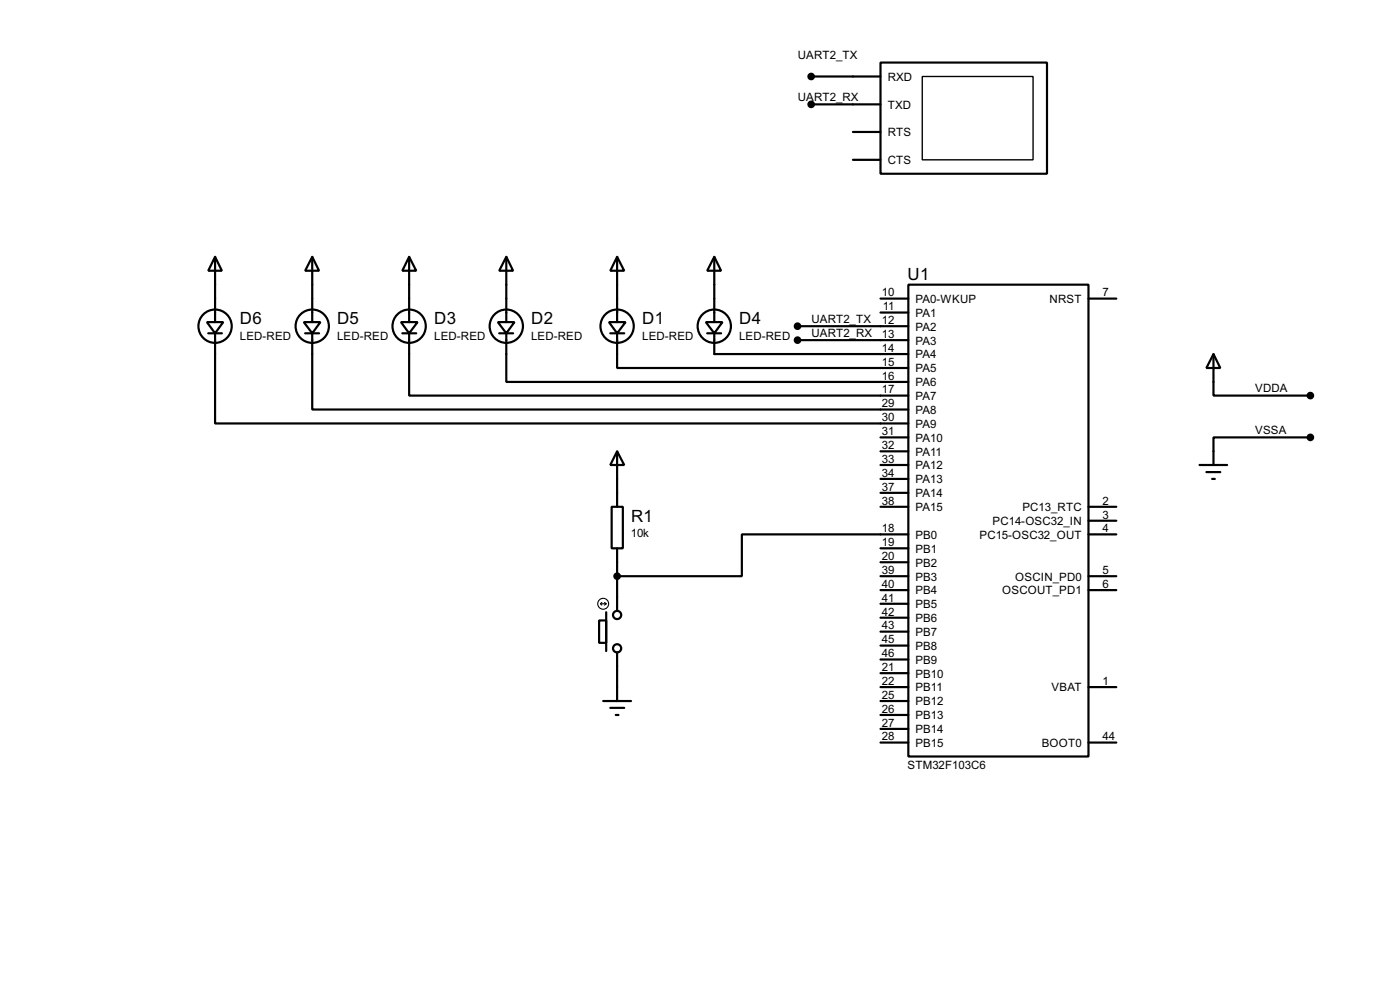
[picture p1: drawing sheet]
<svg xmlns="http://www.w3.org/2000/svg" width="256mm" height="180mm" viewBox="0 0 256 180" stroke-linecap="round" stroke-linejoin="round" font-family="sans-serif">
<g fill="none" stroke="#000" stroke-width=".4">
<path d="M148.6 14h12.7M148.6 19.1h12.7M161.3 11.5h30.5v20.3h-30.5zM156.3 24.2h5M156.3 29.3h5M37.9 59h3l-1.5 2zM39.4 47l1.3 2.6h-2.5zM39.4 47v12M55.7 59h3l-1.5 2zM57.2 47l1.3 2.6h-2.6zM57.2 47v12M73.5 59h3l-1.5 2z"/>
<path d="M75 47l1.3 2.6h-2.6zM75 47v12M91.2 59h3.1l-1.5 2zM92.8 47l1.2 2.6h-2.5zM92.8 47v12M111.6 59h3l-1.5 2zM113.1 47l1.3 2.6h-2.6zM113.1 47v12M129.3 59h3.1l-1.5 2zM130.9 47l1.2 2.6h-2.5zM130.9 47v12M146.1 59.7h20.3"/>
<path d="M161.3 54.7h5.1M161.3 57.2h5.1M166.4 52.1h33v86.4h-33zM199.4 54.7h5.1M38.2 61h2.5M39.4 61v16.5h127M55.9 61h2.6M57.2 61v14h109.2M73.7 61h2.6M75 61v11.4h91.4M91.5 61h2.5M92.8 61v8.9h73.6"/>
<path d="M111.8 61h2.6M113.1 61v6.4h53.3M129.6 61h2.5M130.9 61v3.8h35.5M146.1 62.3h20.3M222.3 64.8l1.3 2.6h-2.6zM222.3 64.8v7.6h17.8M112.1 92.8h2v7.6h-2zM113.1 82.6l1.3 2.5h-2.6zM113.1 82.6v10.2M161.3 80.1h5.1M161.3 82.6h5.1"/>
<path d="M161.3 85.1h5.1M161.3 87.7h5.1M161.3 90.2h5.1M161.3 92.8h5.1M166.4 97.8h-30.5v7.7h-22.8M199.4 97.8h5.1M199.4 92.8h5.1M199.4 95.3h5.1M219.8 85.1h5M221 86.4h2.6M222.1 87.7h.5M240.1 80.1h-17.8v5"/>
<path d="M109.8 113.6h1.3v4.1h-1.3zM111.1 112.1v7.1M113.1 100.4v11.4M113.1 119.4v8.9M161.3 105.5h5.1M161.3 108h5.1M161.3 118.2h5.1M161.3 100.4h5.1M161.3 102.9h5.1M161.3 110.5h5.1M161.3 113.1h5.1M161.3 115.6h5.1"/>
<path d="M199.4 105.5h5.1M199.4 108h5.1M110.5 128.3h5.1M111.8 129.6h2.6M112.8 130.9h.5M161.3 135.9h5.1M161.3 120.7h5.1M161.3 123.2h5.1M161.3 125.8h5.1M161.3 128.3h5.1M161.3 130.9h5.1M161.3 133.4h5.1"/>
<path d="M199.4 135.9h5.1M199.4 125.8h5.1"/>
<circle cx="39.4" cy="59.7" r="3.1"/>
<circle cx="57.2" cy="59.7" r="3.1"/>
<circle cx="74.9" cy="59.7" r="3.1"/>
<circle cx="92.7" cy="59.7" r="3.1"/>
<circle cx="113" cy="59.7" r="3.1"/>
<circle cx="130.8" cy="59.7" r="3.1"/>
<circle cx="113" cy="118.7" r=".75"/>
<circle cx="113" cy="112.6" r=".75"/>
</g>
<g fill="#000" stroke="#000" stroke-width=".4">
<circle cx="148.6" cy="14" r=".5"/>
<circle cx="148.6" cy="19.1" r=".5"/>
<circle cx="146.1" cy="59.7" r=".5"/>
<circle cx="146.1" cy="62.3" r=".5"/>
<circle cx="240" cy="72.4" r=".5"/>
<circle cx="240" cy="80.1" r=".5"/>
<circle cx="113" cy="105.5" r=".5"/>
</g>
<g fill="none" stroke="#000" stroke-width=".2">
<path d="M110 110.5h1.1M110 110.5l.3 .3M110.3 110.3l-.3 .2M110.8 110.3l.3 .2M111.1 110.5l-.3 .3"/>
<circle cx="110.5" cy="110.5" r="1"/>
</g>
<path d="M169 14h20.3v15.3h-20.3z" fill="none" stroke="#000" stroke-width=".25"/>
<g font-size="3.5">
<text x="166.3" y="51.3">U1</text>
<text x="44" y="59.3">D6</text>
<text x="61.8" y="59.3">D5</text>
<text x="79.6" y="59.3">D3</text>
<text x="97.3" y="59.3">D2</text>
<text x="117.7" y="59.3">D1</text>
<text x="135.4" y="59.3">D4</text>
<text x="115.6" y="95.5">R1</text>
</g>
<g font-size="2.4">
<text x="146.1" y="10.9">UART2_TX</text>
<text x="162.6" y="14.8">RXD</text>
<text x="146.1" y="18.5">UART2_RX</text>
<text x="162.6" y="19.9">TXD</text>
<text x="162.6" y="25">RTS</text>
<text x="162.6" y="30">CTS</text>
<text x="148.6" y="59.1">UART2_TX</text>
<text x="161.6" y="54.3">10</text>
<text x="161.6" y="59.3">12</text>
<text x="161.7" y="56.8">11</text>
<text x="167.7" y="55.4">PA0-WKUP</text>
<text x="167.7" y="58">PA1</text>
<text x="192.3" y="55.4">NRST</text>
<text x="202" y="54.3">7</text>
<text x="43.9" y="62.3">LED-RED</text>
<text x="61.7" y="62.3">LED-RED</text>
<text x="79.5" y="62.3">LED-RED</text>
<text x="97.3" y="62.3">LED-RED</text>
<text x="117.6" y="62.3">LED-RED</text>
<text x="135.4" y="62.3">LED-RED</text>
<text x="148.6" y="61.7">UART2_RX</text>
<text x="161.6" y="61.9">13</text>
<text x="161.6" y="64.4">14</text>
<text x="167.7" y="60.5">PA2</text>
<text x="167.7" y="63.1">PA3</text>
<text x="167.7" y="65.6">PA4</text>
<text x="161.6" y="67">15</text>
<text x="161.6" y="69.5">16</text>
<text x="161.6" y="72">17</text>
<text x="167.7" y="68.1">PA5</text>
<text x="167.7" y="70.7">PA6</text>
<text x="229.9" y="71.8">VDDA</text>
<text x="161.6" y="74.6">29</text>
<text x="161.6" y="77.1">30</text>
<text x="167.7" y="73.2">PA7</text>
<text x="167.7" y="75.8">PA8</text>
<text x="161.6" y="79.7">31</text>
<text x="161.6" y="82.2">32</text>
<text x="167.7" y="78.3">PA9</text>
<text x="167.7" y="80.8">PA10</text>
<text x="167.7" y="83.4">PA11</text>
<text x="229.9" y="79.5">VSSA</text>
<text x="161.6" y="84.7">33</text>
<text x="161.6" y="87.3">34</text>
<text x="161.6" y="89.8">37</text>
<text x="167.7" y="85.9">PA12</text>
<text x="167.7" y="88.5">PA13</text>
<text x="161.6" y="92.4">38</text>
<text x="167.7" y="91">PA14</text>
<text x="167.7" y="93.6">PA15</text>
<text x="187.3" y="93.6">PC13_RTC</text>
<text x="202" y="92.4">2</text>
<text x="202" y="94.9">3</text>
<text x="115.6" y="98.4">10k</text>
<text x="161.6" y="97.4">18</text>
<text x="161.6" y="100">19</text>
<text x="167.7" y="98.6">PB0</text>
<text x="167.7" y="101.2">PB1</text>
<text x="179.4" y="98.6">PC15-OSC32_OUT</text>
<text x="181.8" y="96.1">PC14-OSC32_IN</text>
<text x="202" y="97.4">4</text>
<text x="161.6" y="102.5">20</text>
<text x="161.6" y="105.1">39</text>
<text x="161.6" y="107.6">40</text>
<text x="167.7" y="103.7">PB2</text>
<text x="167.7" y="106.3">PB3</text>
<text x="186" y="106.3">OSCIN_PD0</text>
<text x="202" y="105.1">5</text>
<text x="202" y="107.6">6</text>
<text x="161.6" y="110.1">41</text>
<text x="161.6" y="112.7">42</text>
<text x="167.7" y="108.8">PB4</text>
<text x="167.7" y="111.3">PB5</text>
<text x="167.7" y="113.9">PB6</text>
<text x="183.6" y="108.8">OSCOUT_PD1</text>
<text x="161.6" y="117.8">45</text>
<text x="161.6" y="115.2">43</text>
<text x="167.7" y="119">PB8</text>
<text x="167.7" y="116.4">PB7</text>
<text x="161.6" y="120.3">46</text>
<text x="161.6" y="122.8">21</text>
<text x="161.6" y="125.4">22</text>
<text x="167.7" y="121.5">PB9</text>
<text x="167.7" y="124">PB10</text>
<text x="202" y="125.4">1</text>
<text x="161.6" y="127.9">25</text>
<text x="161.6" y="130.5">26</text>
<text x="167.7" y="126.6">PB11</text>
<text x="167.7" y="129.1">PB12</text>
<text x="167.7" y="131.7">PB13</text>
<text x="192.6" y="126.6">VBAT</text>
<text x="161.6" y="133">27</text>
<text x="161.6" y="135.5">28</text>
<text x="167.7" y="134.2">PB14</text>
<text x="167.7" y="136.7">PB15</text>
<text x="190.8" y="136.7">BOOT0</text>
<text x="202" y="135.5">44</text>
<text x="166.2" y="140.7">STM32F103C6</text>
</g>
</svg>
